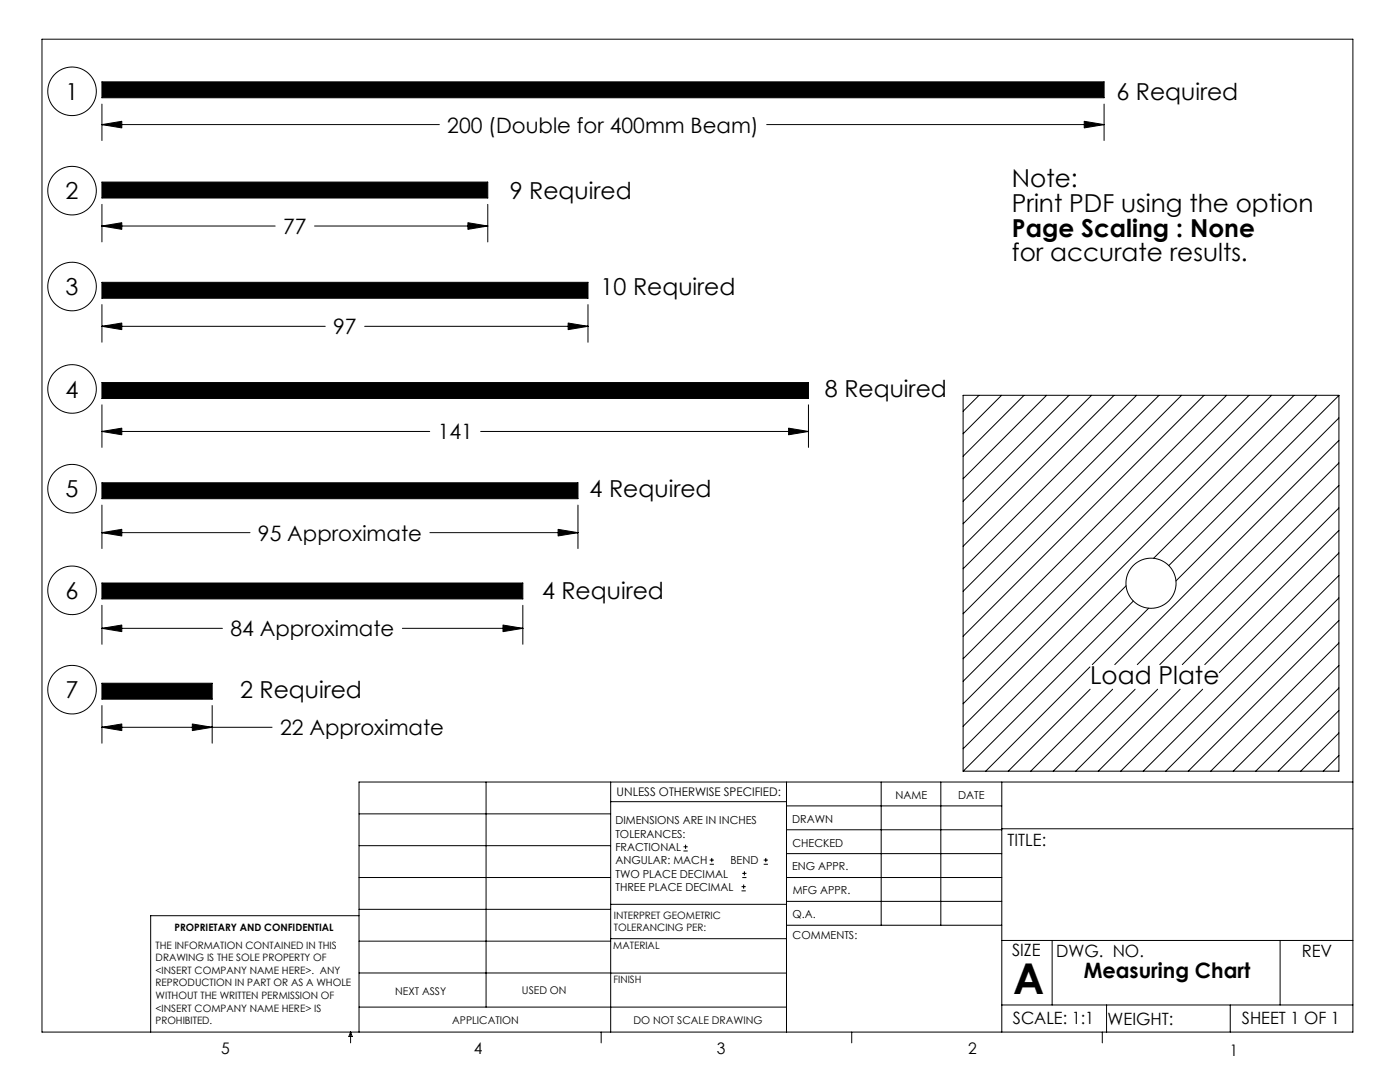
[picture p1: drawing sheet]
<svg xmlns="http://www.w3.org/2000/svg" width="279mm" height="216mm" viewBox="0 0 279 216" stroke-linecap="round" stroke-linejoin="round" font-family="sans-serif">
<g fill="none" stroke="#000" stroke-width=".2">
<path d="M8.4 7.8h261.6v198.1h-261.6zM20.3 16.3h200v3.2h-200zM20.3 24.9l4-.7v1.3zM20.3 20.8v7.2M20.3 36.3h77v3.2h-77zM20.3 24.9h67.4M153 24.9h67.3M216.4 24.2l3.9 .7-3.9 .6zM220.3 20.8v7.2M20.3 45.1l4-.7v1.4zM20.3 40.8v7.5M20.3 56.3h97v3.2h-97z"/>
<path d="M20.3 45.1h34.6M62.8 45.1h34.5M93.4 44.4l3.9 .7-3.9 .7zM97.3 40.8v7.5M20.3 65.1l4-.6v1.3zM20.3 60.8v7.5M20.3 76.3h141v3.2h-141zM20.3 65.1h44.6M72.8 65.1h44.5M113.4 64.5l3.9 .6-3.9 .7zM117.3 60.8v7.5M192.2 78.9h75v75h-75z"/>
<path d="M195.4 78.9l-3.2 3.2M199.9 78.9l-7.7 7.7M204.4 78.9l-12.2 12.1M208.9 78.9l-16.7 16.6M213.4 78.9l-21.2 21.1M217.8 78.9l-25.6 25.6M222.3 78.9l-30.1 30.1M226.8 78.9l-34.6 34.6M231.3 78.9l-39.1 39.1M235.8 78.9l-43.6 43.6M240.3 78.9l-48.1 48.1M244.8 78.9l-52.6 52.6"/>
<path d="M249.3 78.9l-57.1 57M253.8 78.9l-61.6 61.5M258.3 78.9l-66.1 66M262.7 78.9l-32.5 32.5M267.2 78.9l-33.9 34M20.3 86.1l4-.7v1.4zM20.3 80.8v8.5M20.3 96.3h95v3.2h-95zM20.3 86.1h65.5M95.9 86.1h65.4M157.4 85.4l3.9 .7-3.9 .7zM161.3 80.8v8.5"/>
<path d="M267.2 83.4l-32.5 32.5M267.2 87.9l-44.7 44.7M267.2 92.4l-40.2 40.2M267.2 96.9l-35.7 35.7M20.3 106.3l4-.7v1.3zM20.3 100.8v8.7M20.3 116.3h84v3.2h-84zM20.3 106.3h29.6M85.8 106.3h29.5M111.4 105.6l3.9 .7-3.9 .6zM115.3 100.8v8.7M224.7 116.9l-32.5 32.5"/>
<path d="M226.2 119.9l-34 34M267.2 101.4l-31.2 31.2M267.2 105.8l-26.8 26.8M267.2 110.3l-23.9 23.9M267.2 114.8l-39 39.1M267.2 119.3l-34.6 34.6M20.3 125.4l4-.7v1.3zM20.3 120.8v7.8M20.3 136.3h22v3.2h-22zM20.3 125.4h24.1M80.3 125.4h24M100.4 124.7l3.9 .7-3.9 .6z"/>
<path d="M104.3 120.8v7.8M217.5 133.1l-20.8 20.8M217.6 137.5l-16.4 16.4M222.1 137.5l-16.4 16.4M226.5 137.5l-16.3 16.4M229.2 121.4l-11.2 11.2M231 137.5l-16.3 16.4M235.5 137.5l-16.3 16.4M240 137.5l-16.3 16.4M267.2 123.8l-30.1 30.1M267.2 128.3l-25.6 25.6M267.2 132.8l-21.1 21.1"/>
<path d="M267.2 137.3l-16.6 16.6M20.3 145.1l4-.6v1.3zM20.3 140.8v7.5M20.3 145.1h34M38.4 144.5l3.9 .6-3.9 .7zM42.3 140.8v7.5M97 156v45M121.9 156v49.9M121.9 160h35.1M157 156v49.9M175.9 156v28.6M187.8 156v28.6"/>
<path d="M199.9 156v49.9M267.2 141.8l-12.1 12.1M267.2 146.3l-7.6 7.6M267.2 150.7l-3.1 3.2M270 156h-198.3v49.9M71.7 175.1h50.2M71.7 168.7h50.2M71.7 162.4h50.2M136.4 169.8h.8M136.4 169h.8M136.8 168.5v.9M141.6 172.5h.9"/>
<path d="M141.6 171.6h.9M142.1 171.2v.8M148 177.8h.8M148 176.9h.8M148.1 175.1h.9M148.1 174.3h.9M148.4 176.5v.8M148.6 173.8v.9M152.4 172.5h.9M152.4 171.6h.9M152.8 171.2v.8M157 170.3h42.9"/>
<path d="M157 165.6h42.9M157 160.8h42.9M157 175.1h42.9M157 179.9h42.9M199.9 165.4h70.1M71.7 187.8h50.2M71.7 181.4h50.2M71.7 194.1h50.2M71.7 182.7h-41.6v23.2M121.9 194.2h35.1M121.9 187.3h35.1M121.9 180.4h35.1"/>
<path d="M157 184.6h42.9M199.9 187.7h70.1M210 187.7v12.8M255.5 187.7v12.8M70 205.9v2.2M70 205.9l.3 .9h-.7zM71.7 201h85.3M120 205.9v2.2M170 205.9v2.2M199.9 200.5h70.1M220 205.9v2.2M220.8 200.5v5.4"/>
<path d="M245.5 200.5v5.4"/>
<circle cx="14.4" cy="18.2" r="4.8"/>
<circle cx="14.4" cy="38" r="4.8"/>
<circle cx="14.4" cy="57.2" r="4.8"/>
<circle cx="14.4" cy="77.6" r="4.8"/>
<circle cx="14.4" cy="97.5" r="4.8"/>
<circle cx="14.4" cy="117.8" r="4.8"/>
<circle cx="229.7" cy="116.4" r="5"/>
<circle cx="14.4" cy="137.6" r="4.8"/>
</g>
<path d="M20.3 16.3v3.2h200v-3.2zM20.3 36.3v3.2h77v-3.2zM20.3 56.3v3.2h97v-3.2zM20.3 76.3v3.2h141v-3.2zM20.3 96.3v3.2h95v-3.2zM20.3 116.3v3.2h84v-3.2zM20.3 136.3v3.2h22v-3.2z" fill-rule="evenodd" fill="#000"/>
<path d="M20.3 24.9l4-.7v1.3zM216.4 24.2l3.9 .7-3.9 .6zM20.3 145.1l4-.6v1.3zM38.4 144.5l3.9 .6-3.9 .7zM20.3 125.4l4-.7v1.3zM100.4 124.7l3.9 .7-3.9 .6zM20.3 106.3l4-.7v1.3zM111.4 105.6l3.9 .7-3.9 .6zM20.3 86.1l4-.7v1.4zM157.4 85.4l3.9 .7-3.9 .7zM20.3 65.1l4-.6v1.3zM113.4 64.5l3.9 .6-3.9 .7zM20.3 45.1l4-.7v1.4zM93.4 44.4l3.9 .7-3.9 .7z" fill="#000"/>
<text font-size="8.5" x="202.2" y="198.3">A</text>
<g font-size="4.9">
<text x="202" y="37.4">Note:</text>
<text x="202" y="42.3">Print PDF using the option</text>
<text x="202" y="47.2">Page Scaling : None</text>
<text x="202" y="52.2">for accurate results.</text>
<text x="217.6" y="136.4">Load Plate</text>
</g>
<g font-size="4.7">
<text x="13.1" y="20">1</text>
<text x="222.8" y="19.9">6 Required</text>
<text x="13.1" y="39.8">2</text>
<text x="101.7" y="39.7">9 Required</text>
<text x="13.1" y="58.9">3</text>
<text x="119.9" y="58.9">10 Required</text>
<text x="13.1" y="79.3">4</text>
<text x="164.6" y="79.3">8 Required</text>
<text x="13.1" y="99.2">5</text>
<text x="117.7" y="99.2">4 Required</text>
<text x="13.1" y="119.5">6</text>
<text x="108.2" y="119.5">4 Required</text>
<text x="13.1" y="139.4">7</text>
<text x="47.9" y="139.3">2 Required</text>
</g>
<g font-size="4.2">
<text x="89.3" y="26.4">200 (Double for 400mm Beam)</text>
<text x="56.5" y="46.7">77</text>
<text x="66.5" y="66.7">97</text>
<text x="87.3" y="87.7">141</text>
<text x="51.5" y="107.9">95 Approximate</text>
<text x="46" y="127">84 Approximate</text>
<text x="55.9" y="146.7">22 Approximate</text>
<text x="216.3" y="195.2">Measuring Chart</text>
</g>
<g font-size="3.4">
<text x="201.1" y="168.8">TITLE:</text>
<text x="202" y="190.8">SIZE</text>
<text x="210.8" y="190.9">DWG. NO.</text>
<text x="259.8" y="191">REV</text>
<text x="202.1" y="204.4">SCALE: 1:1</text>
<text x="221" y="204.5">WEIGHT:</text>
<text x="247.8" y="204.4">SHEET 1 OF 1</text>
</g>
<g font-size="3.2">
<text x="44.2" y="210.4">5</text>
<text x="94.6" y="210.3">4</text>
<text x="143.1" y="210.4">3</text>
<text x="193.2" y="210.3">2</text>
<text x="245.4" y="210.6">1</text>
</g>
<text font-size="2.4" x="123.1" y="158.9">UNLESS OTHERWISE SPECIFIED:</text>
<g font-size="2.2">
<text x="178.7" y="159.4">NAME</text>
<text x="191.2" y="159.4">DATE</text>
<text x="122.8" y="164.5">DIMENSIONS ARE IN INCHES</text>
<text x="122.8" y="167.1">TOLERANCES:</text>
<text x="158.1" y="164.2">DRAWN</text>
<text x="122.8" y="169.8">FRACTIONAL</text>
<text x="122.8" y="172.5">ANGULAR: MACH</text>
<text x="145.8" y="172.5">BEND</text>
<text x="158.1" y="173.7">ENG APPR.</text>
<text x="158.2" y="169.1">CHECKED</text>
<text x="122.8" y="175.1">TWO PLACE DECIMAL</text>
<text x="122.8" y="177.8">THREE PLACE DECIMAL</text>
<text x="158.2" y="178.4">MFG APPR.</text>
<text x="158.2" y="183.2">Q.A.</text>
<text x="158.2" y="187.4">COMMENTS:</text>
</g>
<g font-size="2.1">
<text x="78.8" y="198.5">NEXT ASSY</text>
<text x="104.2" y="198.4">USED ON</text>
<text x="90.2" y="204.3">APPLICATION</text>
<text x="126.4" y="204.3">DO NOT SCALE DRAWING</text>
</g>
<g font-size="2">
<text x="34.8" y="185.7">PROPRIETARY AND CONFIDENTIAL</text>
<text x="122.5" y="183.3">INTERPRET GEOMETRIC</text>
<text x="122.5" y="185.9">TOLERANCING PER:</text>
<text x="31.1" y="189.3">THE INFORMATION CONTAINED IN THIS</text>
<text x="31.1" y="191.8">DRAWING IS THE SOLE PROPERTY OF</text>
<text x="122.4" y="189.4">MATERIAL</text>
<text x="31.1" y="194.3">&lt;INSERT COMPANY NAME HERE&gt;. ANY</text>
<text x="31.1" y="196.8">REPRODUCTION IN PART OR AS A WHOLE</text>
<text x="122.4" y="196.2">FINISH</text>
<text x="31.1" y="199.4">WITHOUT THE WRITTEN PERMISSION OF</text>
<text x="31.1" y="201.9">&lt;INSERT COMPANY NAME HERE&gt; IS</text>
<text x="31.1" y="204.4">PROHIBITED.</text>
</g>
</svg>
